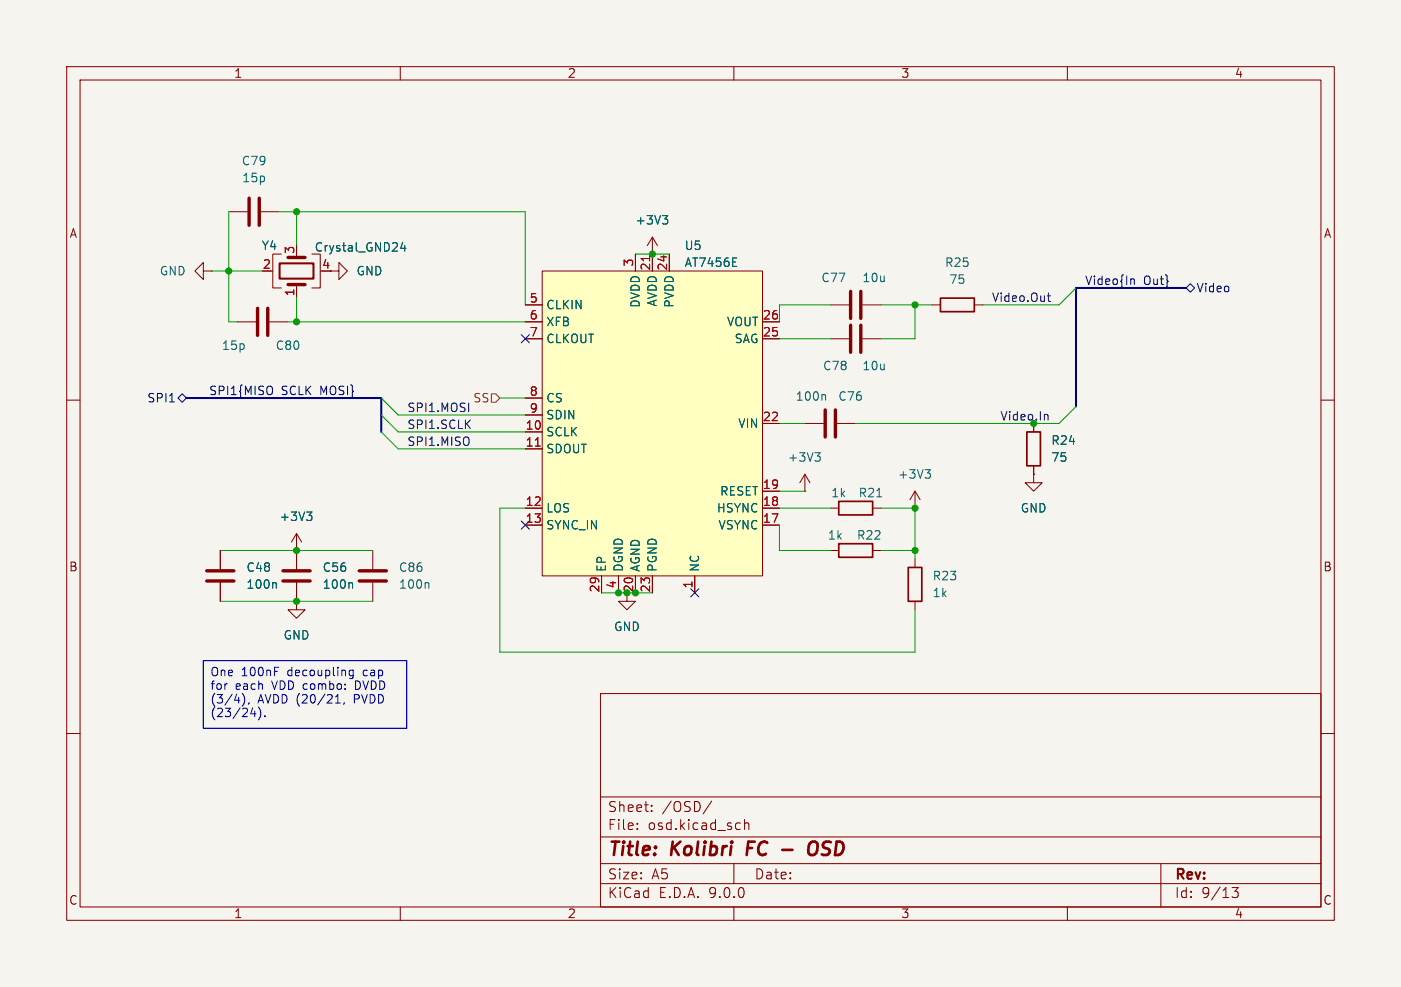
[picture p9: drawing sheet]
<svg xmlns="http://www.w3.org/2000/svg" width="210mm" height="148mm" viewBox="0 0 210 148" stroke-linecap="round" stroke-linejoin="round" font-family="sans-serif">
<path d="M0 0h210v148h-210z" fill="#f5f4ef" stroke="#f5f4ef" stroke-width=".15"/>
<g fill="none" stroke="#840000" stroke-width=".15">
<path d="M10 10h190v128h-190zM12 12h186v124h-186zM60 10v2M110 10v2M160 10v2M34.3 31.8h2.8M39.1 31.8h2.8M42.2 38.1h-1.3v5.1h1.3M46.7 38.1h1.3v5.1h-1.3M97.8 38.1h.1M97.8 35.6l-.8 1.2M97.8 35.6l.8 1.2"/>
<path d="M97.8 35.6v2.5M30.5 40.6v-1.2l-1.3 1.2 1.3 1.3v-1.3h1.2M31.7 40.6h.1M35.6 48.3h2.8M40.4 48.3h2.8M40.6 40.6h.3M44.4 42.7v1.8M49.5 40.6h1.3v-1.2l1.3 1.2-1.3 1.3v-1.3M124.5 45.7h2.8M124.5 50.8h2.8M129.3 45.7h2.8M129.3 50.8h2.8"/>
<path d="M139.7 45.7h1.3M146 45.7h1.3M10 60h2M120.6 73.7h.1M120.6 71.1l-.7 1.3M120.6 71.1l.8 1.3M120.6 71.1v2.6M120.6 63.5h2.8M125.5 63.5h2.8M137.2 76.2h.1M137.2 73.7l-.8 1.2M137.2 73.7l.7 1.2"/>
<path d="M137.2 73.7v2.5M154.9 71.1v1.3h1.3l-1.3 1.3-1.2-1.3h1.2M154.9 71.1h.1M154.9 63.5v1.3M154.9 69.9v1.2M198 60h2M33 82.6v2.7M33 87.4v2.8M44.4 82.6h.1M44.4 90.2v1.2h1.3l-1.3 1.3-1.2-1.3h1.2M44.4 90.2h.1M44.4 80v5.3"/>
<path d="M44.4 87.4v2.8M44.4 80l-.7 1.3M44.4 80l.8 1.3M55.9 82.6v2.7M55.9 87.4v2.8M94 88.9v1.3h1.2l-1.2 1.2-1.3-1.2h1.3M124.5 82.6h1.2M130.8 82.6h1.3M137.2 83.8v1.3M137.2 90.2v1.2M10 110h2M90 104h108v32h-108z"/>
<path d="M90 119.5h108M198 110h2M60 136v2M90 132.5h108M90 129.5h108M90 125.5h108M95.5 124.2v.2M95.5 123.5v.1M97.7 121.5v.2M97.7 120.8v.1M106.7 120.1l-1.3 1.9M110 136v2"/>
<path d="M110 129.5v3M110.8 123.4l.2 .1M111 124.3l-.2 .1M111.6 122.9v1.5M111.6 123.5a.37 .37 0 0 1 .7 .1v.8M160 136v2M174 129.5v6.5M184.7 133.1h.9l-.5 .6a.41 .41 0 0 1 .5 .2v.4l-.1 .2h-.7"/>
</g>
<path d="M112.2 126.2l-.3 2M117.3 127.4h1.5M121.4 126.5a.69 .69 0 0 1 1.1 0 1.47 1.47 0 0 1-.6 1.7l-.5-.1a1.5 1.5 0 0 1 0-1.6z" fill="none" stroke="#840000" stroke-width=".4"/>
<path d="M141 44.7h5v2h-5zM153.9 64.8h2.1v5.1h-2.1zM125.7 81.5h5.1v2.1h-5.1zM136.1 85.1h2.1v5.1h-2.1z" fill="none" stroke="#840000" stroke-width=".25"/>
<g fill="none" stroke="#006464" stroke-width=".15">
<path d="M60.4 36.3l-.3 .9h.7M60.7 36.8v.9M99.3 32.3h.8l-.4 .5M99.8 32.8l.3 .3v.3l-.3 .2M123.6 59.2l.2 .2v.6M46 76.8h.7l-.4 .5M46.5 77.3l.2 .2v.3l-.2 .2M122.2 67.9h.7l-.4 .5M122.7 68.4l.2 .2v.3l-.2 .3M138.7 70.4h.8l-.5 .5M139.2 70.9l.3 .3v.3l-.3 .2M41.2 87.4l.2 .1v.7"/>
<path d="M52.7 87.4l.1 .1v.7M64.1 87.4l.2 .1v.7"/>
</g>
<g fill="none" stroke="#840000" stroke-width=".51">
<path d="M37.3 29.7v4.1M38.9 29.7v4.1M43.2 38.6h2.5M38.6 46.2v4.1M40.1 46.2v4.1M43.2 42.7h2.5M127.5 43.7v4.1M127.5 48.8v4M129 43.7v4.1M129 48.8v4M123.7 61.5v4M125.2 61.5v4"/>
<path d="M31 85.6h4.1M31 87.1h4.1M42.4 85.6h4.1M42.4 87.1h4.1M53.8 85.6h4.1M53.8 87.1h4.1"/>
</g>
<path d="M41.9 39.5h5.1v2.3h-5.1z" fill="none" stroke="#840000" stroke-width=".3"/>
<path d="M81.3 40.6h33v45.8h-33z" fill="#ffffc2"/>
<g fill="none" stroke="#840000" stroke-width=".15">
<path d="M95.2 38.1v2.5M97.8 38.1h.1M97.8 38.1v2.5M100.3 38.1v2.5M44.4 43.2v1.3M78.7 45.7h2.6M78.7 48.3h2.6M78.7 50.8h2.6M78.7 59.7h2.6M81.3 40.6h33v45.8h-33zM114.3 48.3h2.5M114.3 50.8h2.5"/>
<path d="M78.7 62.2h2.6M78.7 64.8h2.6M78.7 67.3h2.6M78.7 76.2h2.6M78.7 78.7h2.6M114.3 76.2h2.5M114.3 78.7h2.5M114.3 63.5h2.5M114.3 73.7h2.5M124.5 76.2h1.2M130.8 76.2h1.3M154.9 71.1h.1"/>
<path d="M154.9 63.5v1.3M154.9 69.9v1.2M33 82.6v2.7M33 87.4v2.8M44.4 90.2h.1M44.4 82.6h.1M44.4 82.6v2.7M44.4 87.4v2.8M90.2 86.4v2.5M92.7 86.4v2.5M95.2 86.4v2.5M97.8 86.4v2.5"/>
<path d="M104.1 86.4v2.5"/>
</g>
<path d="M97.4 38.4v.7M80.3 66.9h.7" fill="none" stroke="#a90000" stroke-width=".15"/>
<path d="M60.4 36.3l-.3 .9h.7M60.7 36.8v.9M99.3 32.3h.8l-.4 .5M99.8 32.8l.3 .3v.3l-.3 .2M109.8 39.9h.6M109.8 38.7h.6M46 76.8h.7l-.4 .5M46.5 77.3l.2 .2v.3l-.2 .2M131.4 74.5h.8M41.2 87.4l.2 .1v.7M52.7 87.4l.1 .1v.7" fill="none" stroke="#006464" stroke-width=".15"/>
<path d="M125.7 75.2h5.1v2h-5.1z" fill="none" stroke="#840000" stroke-width=".25"/>
<path d="M73.7 59.1h.6l.6 .6-.6 .6h-.6z" fill="none" stroke="#725600" stroke-width=".15"/>
<path d="M26.7 59.7l.6-.6 .6 .6-.6 .6zM40.7 58a.9 .9 0 0 1 0 1.1M78.1 50.2l1.2 1.2M79.3 50.2l-1.2 1.2M169.6 41.9h.4v.8M177.8 43.2l.6-.7 .7 .7-.7 .6zM25.4 60.3h.7M78.1 78.1l1.2 1.2M79.3 78.1l-1.2 1.2M103.5 88.3l1.2 1.2M104.7 88.3l-1.2 1.2" fill="none" stroke="#000084" stroke-width=".15"/>
<path d="M157 44.4h.5M157.2 43.9v1.1l.3 .2M156.7 62.1l.3 .1 .1 .1v.7" fill="none" stroke="#0f0f0f" stroke-width=".15"/>
<path d="M27.9 59.7h29.2v5.1M177.8 43.2h-16.5v17.8" fill="none" stroke="#000084" stroke-width=".3"/>
<g fill="none" stroke="#009600" stroke-width=".15">
<path d="M34.3 31.8v16.5h1.3M41.9 31.8h36.8v13.9M44.4 31.8v5M95.2 38.1h5.1M31.7 40.6h7.7M43.2 48.3h35.5M44.4 44.5v3.8M57.1 59.7l2.6 2.5h19M74.9 59.7h3.8M116.8 50.8h7.7M124.5 45.7h-7.7v2.6M132.1 45.7h7.6"/>
<path d="M137.2 45.7v5.1h-5.1M161.3 43.2l-2.6 2.5h-11.4M57.1 62.2l2.6 2.6h19M57.1 64.8l2.6 2.5h19M78.7 76.2h-3.8v21.6h62.3v-6.4M116.8 78.7v3.9h7.7M116.8 73.7h3.8M116.8 76.2h7.7M116.8 63.5h3.8M132.1 76.2h5.1v7.6M161.3 61l-2.6 2.5h-30.4M33 82.6h22.9"/>
<path d="M33 90.2h22.9M90.2 88.9h3.8M95.2 88.9h2.6M132.1 82.6h5.1"/>
</g>
<g fill="none" stroke="#0000c2" stroke-width=".15">
<path d="M30.5 99.1h30.5v10.1h-30.5zM36.6 104.3a1.48 1.48 0 0 1-.3 1.6M37.3 105.4l-.1 .2M37.6 107h.8M38.2 106.6v.9M39 106.6v.8l-.3 .6M39.7 107.3v.2M50.3 105.4h.7M50.5 104.3l-.1 .2M50.6 104.2v1.2M51.6 105.4l-.1 .2M52.9 100.5v1l-.2 .3-.3-.1"/>
<path d="M52.9 100.5h-.3l-.3 .2v.4l.2 .2h.4"/>
</g>
<g fill="#009600" stroke="#009600" stroke-width=".15">
<circle cx="44.4" cy="90.2" r=".46"/>
<circle cx="44.4" cy="82.6" r=".46"/>
<circle cx="154.9" cy="63.5" r=".46"/>
<circle cx="137.2" cy="45.7" r=".46"/>
<circle cx="95.2" cy="88.9" r=".46"/>
<circle cx="92.7" cy="88.9" r=".46"/>
<circle cx="137.2" cy="76.2" r=".46"/>
<circle cx="137.2" cy="82.6" r=".46"/>
<circle cx="97.8" cy="38.1" r=".46"/>
<circle cx="34.3" cy="40.6" r=".46"/>
<circle cx="44.4" cy="31.8" r=".46"/>
<circle cx="44.4" cy="48.3" r=".46"/>
</g>
<g font-size="2.8" fill="#840000">
<text x="91" y="128.9">Title:</text>
<text x="100.7" y="128.9">Kolibri</text>
<text x="112.8" y="128.9">FC</text>
<text x="123.6" y="128.9">OSD</text>
</g>
<g font-size="2.1" fill="#840000">
<text x="91" y="124.7">File:</text>
<text x="91" y="122">Sheet:</text>
<text x="97.1" y="124.7">osd.kicad_sch</text>
<text x="99.2" y="122">/OSD/</text>
<text x="91" y="134.9">KiCad</text>
<text x="91" y="132.1">Size:</text>
<text x="97.7" y="132.1">A5</text>
<text x="98.7" y="134.9">E.D.A.</text>
<text x="106.3" y="134.9">9.0.0</text>
<text x="113" y="132.1">Date:</text>
<text x="176" y="132.3">Rev:</text>
<text x="176" y="134.9">Id:</text>
<text x="180.1" y="134.9">9/13</text>
</g>
<g font-size="1.8" fill="#840000">
<text x="35" y="11.9">1</text>
<text x="85" y="11.9">2</text>
<text x="135" y="11.9">3</text>
<text x="185" y="11.9">4</text>
<text x="10.3" y="35.9">A</text>
<text x="198.4" y="35.9">A</text>
<text x="48.2" y="40.4">4</text>
<text x="10.3" y="85.9">B</text>
<text x="198.3" y="85.9">B</text>
<text x="10.3" y="135.9">C</text>
<text x="35" y="137.9">1</text>
<text x="85" y="137.9">2</text>
<text x="135" y="137.9">3</text>
<text x="185" y="137.9">4</text>
<text x="198.3" y="135.9">C</text>
</g>
<g font-size="1.8" fill="#006464">
<text x="36.2" y="25">C79</text>
<text x="36.2" y="27.5">15p</text>
<text x="95.1" y="33.9">+3V3</text>
<text x="23.9" y="41.5">GND</text>
<text x="39.1" y="37.7">Y4</text>
<text x="47.1" y="37.9">Crystal_GND24</text>
<text x="53.3" y="41.5">GND</text>
<text x="102.5" y="37.7">U5</text>
<text x="102.5" y="40.2">AT7456E</text>
<text x="141.6" y="40.2">R25</text>
<text x="81.8" y="46.6">CLKIN</text>
<text x="96.1" y="46.2" transform="rotate(-90 96.1 46.2)">DVDD</text>
<text x="98.7" y="46.1" transform="rotate(-90 98.7 46.1)">AVDD</text>
<text x="101.2" y="46.2" transform="rotate(-90 101.2 46.2)">PVDD</text>
<text x="123" y="42.5">C77</text>
<text x="129.2" y="42.5">10u</text>
<text x="142.2" y="42.8">75</text>
<text x="33.2" y="52.7">15p</text>
<text x="41.2" y="52.7">C80</text>
<text x="81.8" y="49.1">XFB</text>
<text x="81.8" y="51.7">CLKOUT</text>
<text x="108.9" y="49.1">VOUT</text>
<text x="110" y="51.7">SAG</text>
<text x="123.3" y="55.7">C78</text>
<text x="129.2" y="55.7">10u</text>
<text x="81.8" y="60.6">CS</text>
<text x="81.8" y="63.1">SDIN</text>
<text x="81.8" y="65.6">SCLK</text>
<text x="110.6" y="64.4">VIN</text>
<text x="119.2" y="60.3">100n</text>
<text x="125.6" y="60.3">C76</text>
<text x="81.8" y="68.2">SDOUT</text>
<text x="118" y="69.4">+3V3</text>
<text x="134.5" y="72">+3V3</text>
<text x="157.5" y="66.9">R24</text>
<text x="157.5" y="69.4">75</text>
<text x="81.8" y="77.1">LOS</text>
<text x="107.4" y="77.1">HSYNC</text>
<text x="107.8" y="74.5">RESET</text>
<text x="124.5" y="74.8">1k</text>
<text x="128.6" y="74.8">R21</text>
<text x="152.9" y="77.1">GND</text>
<text x="41.8" y="78.3">+3V3</text>
<text x="81.8" y="79.6">SYNC_IN</text>
<text x="107.6" y="79.6">VSYNC</text>
<text x="124" y="81.1">1k</text>
<text x="128.4" y="81.1">R22</text>
<text x="36.8" y="88.5">100n</text>
<text x="36.8" y="86">C48</text>
<text x="48.3" y="88.5">100n</text>
<text x="48.3" y="86">C56</text>
<text x="59.7" y="88.5">100n</text>
<text x="59.7" y="86">C86</text>
<text x="91" y="85.9" transform="rotate(-90 91 85.9)">EP</text>
<text x="93.6" y="85.9" transform="rotate(-90 93.6 85.9)">DGND</text>
<text x="96.1" y="85.9" transform="rotate(-90 96.1 85.9)">AGND</text>
<text x="98.7" y="85.9" transform="rotate(-90 98.7 85.9)">PGND</text>
<text x="105" y="85.9" transform="rotate(-90 105 85.9)">NC</text>
<text x="139.7" y="87.2">R23</text>
<text x="139.7" y="89.8">1k</text>
<text x="91.9" y="94.8">GND</text>
<text x="42.4" y="96.1">GND</text>
</g>
<g font-size="1.8" fill="#a90000">
<text x="39.3" y="40.4">2</text>
<text x="44.2" y="38.2" transform="rotate(-90 44.2 38.2)">3</text>
<text x="95" y="40.1" transform="rotate(-90 95 40.1)">3</text>
<text x="97.5" y="40.7" transform="rotate(-90 97.5 40.7)">21</text>
<text x="100.1" y="40.7" transform="rotate(-90 100.1 40.7)">24</text>
<text x="44.2" y="44.5" transform="rotate(-90 44.2 44.5)">1</text>
<text x="79.3" y="45.5">5</text>
<text x="79.3" y="48">6</text>
<text x="79.3" y="50.5">7</text>
<text x="114.3" y="48">26</text>
<text x="114.3" y="50.5">25</text>
<text x="79.3" y="59.4">8</text>
<text x="78.7" y="64.5">10</text>
<text x="79.3" y="62">9</text>
<text x="114.3" y="63.2">22</text>
<text x="78.7" y="67.1">11</text>
<text x="78.7" y="75.9">12</text>
<text x="114.3" y="73.4">19</text>
<text x="114.3" y="75.9">18</text>
<text x="78.7" y="78.5">13</text>
<text x="114.3" y="78.5">17</text>
<text x="89.9" y="88.9" transform="rotate(-90 89.9 88.9)">29</text>
<text x="92.5" y="88.3" transform="rotate(-90 92.5 88.3)">4</text>
<text x="97.5" y="88.9" transform="rotate(-90 97.5 88.9)">23</text>
<text x="103.9" y="88.3" transform="rotate(-90 103.9 88.3)">1</text>
</g>
<g font-size="1.8" fill="#0f0f0f">
<text x="148.6" y="45.4">Video.Out</text>
<text x="61" y="61.9">SPI1.MOSI</text>
<text x="61" y="64.4">SPI1.SCLK</text>
<text x="149.9" y="63.2">Video.In</text>
<text x="61" y="67">SPI1.MISO</text>
</g>
<g font-size="1.8" fill="#000084">
<text x="162.6" y="42.8">Video{In</text>
<text x="171.4" y="42.8">Out}</text>
<text x="179.3" y="44">Video</text>
<text x="31.2" y="59.3">SPI1{MISO</text>
<text x="42.2" y="59.3">SCLK</text>
<text x="48.1" y="59.3">MOSI}</text>
<text x="22" y="60.6">SPI1</text>
</g>
<text font-size="1.8" fill="#725600" x="70.8" y="60.6">SS</text>
<text font-size="1.8" fill="#009600" x="95" y="88.9" transform="rotate(-90 95 88.9)">20</text>
<g font-size="1.8" fill="#0000c2">
<text x="31.4" y="101.7">One</text>
<text x="36.2" y="101.7">100nF</text>
<text x="43.2" y="101.7">decoupling</text>
<text x="54.7" y="101.7">cap</text>
<text x="31.4" y="103.8">for</text>
<text x="31.4" y="105.8">(3/4),</text>
<text x="31.4" y="107.9">(23/24).</text>
<text x="35.3" y="103.8">each</text>
<text x="38.7" y="105.8">AVDD (20/21,</text>
<text x="40.9" y="103.8">VDD combo:</text>
<text x="53.3" y="105.8">PVDD</text>
<text x="53.7" y="103.8">DVDD</text>
</g>
</svg>
